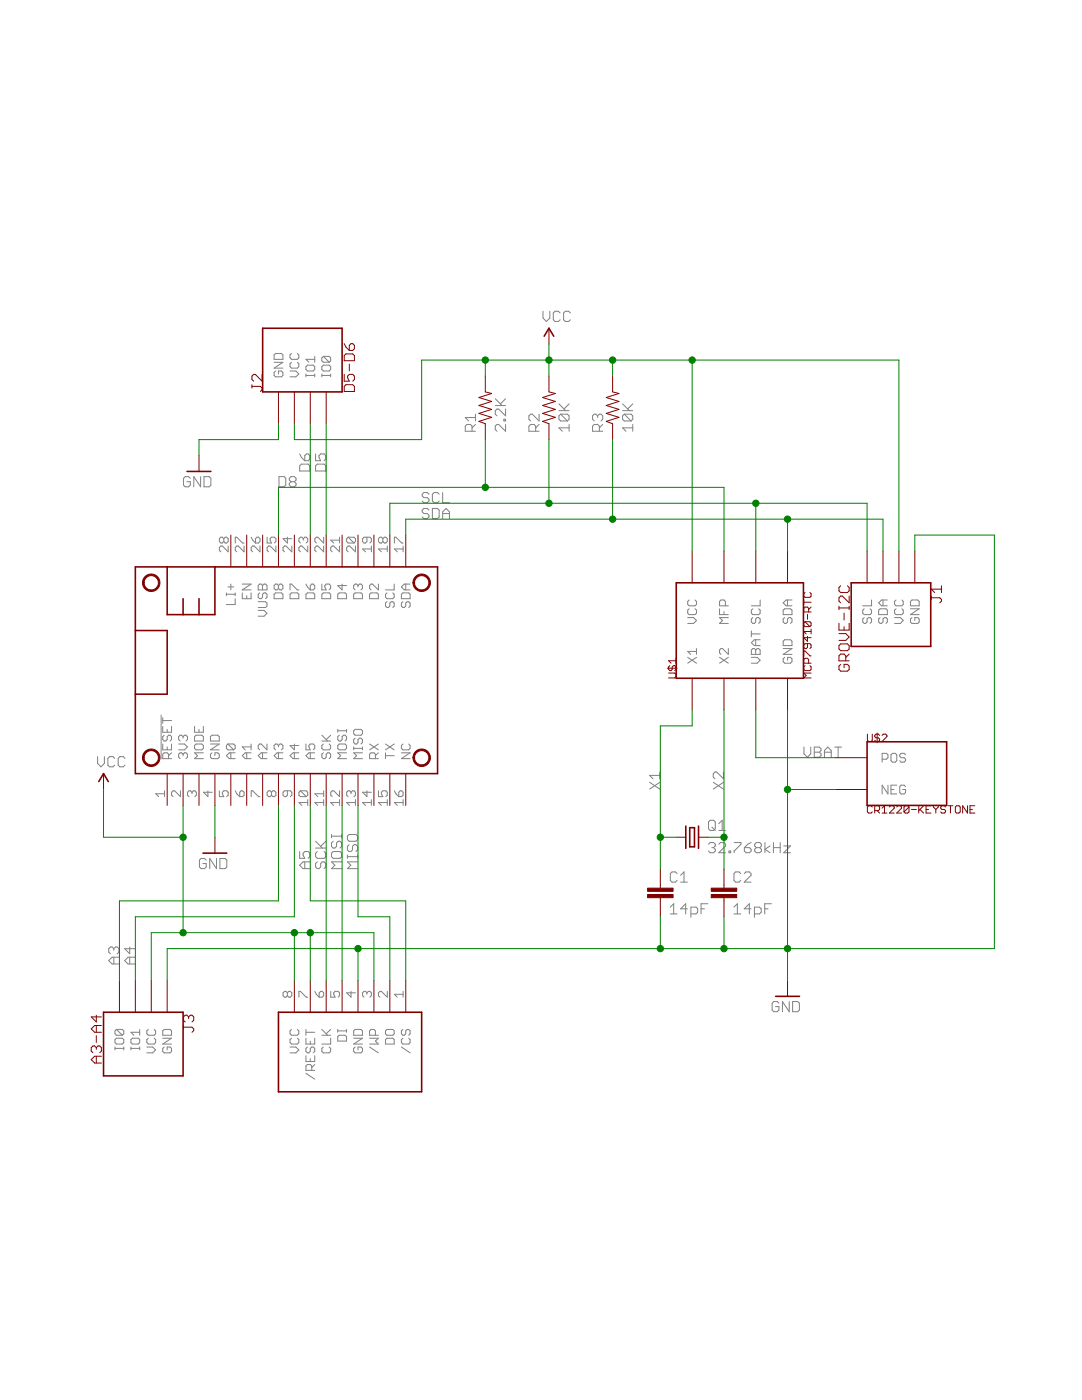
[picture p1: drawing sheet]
<?xml version="1.0" encoding="utf-8"?>
<!DOCTYPE eagle SYSTEM "eagle.dtd">
<eagle version="9.2.2">
<drawing>
<settings>
<setting alwaysvectorfont="yes"/>
<setting keepoldvectorfont="yes"/>
<setting verticaltext="up"/>
</settings>
<grid distance="0.1" unitdist="inch" unit="inch" style="lines" multiple="1" display="no" altdistance="0.01" altunitdist="inch" altunit="inch"/>
<schematic xreflabel="%F%N/%S.%C%R" xrefpart="/%S.%C%R">
<libraries>
<library name="Particle-Mesh">
<symbols>
<symbol name="MICROSHIELD">
<circle x="45.72" y="30.48" radius="1.27" width="0.254" layer="94"/>
<circle x="45.72" y="2.54" radius="1.27" width="0.254" layer="94"/>
<circle x="2.54" y="2.54" radius="1.27" width="0.254" layer="94"/>
<circle x="2.54" y="30.48" radius="1.27" width="0.254" layer="94"/>
<wire x1="0" y1="33.02" x2="0" y2="22.86" width="0.254" layer="94"/>
<wire x1="0" y1="22.86" x2="0" y2="12.7" width="0.254" layer="94"/>
<wire x1="0" y1="12.7" x2="0" y2="0" width="0.254" layer="94"/>
<wire x1="0" y1="0" x2="48.26" y2="0" width="0.254" layer="94"/>
<wire x1="48.26" y1="0" x2="48.26" y2="33.02" width="0.254" layer="94"/>
<wire x1="48.26" y1="33.02" x2="12.7" y2="33.02" width="0.254" layer="94"/>
<wire x1="12.7" y1="33.02" x2="5.08" y2="33.02" width="0.254" layer="94"/>
<wire x1="5.08" y1="33.02" x2="0" y2="33.02" width="0.254" layer="94"/>
<wire x1="5.08" y1="33.02" x2="5.08" y2="25.4" width="0.254" layer="94"/>
<wire x1="5.08" y1="25.4" x2="7.62" y2="25.4" width="0.254" layer="94"/>
<wire x1="7.62" y1="25.4" x2="10.16" y2="25.4" width="0.254" layer="94"/>
<wire x1="10.16" y1="25.4" x2="12.7" y2="25.4" width="0.254" layer="94"/>
<wire x1="12.7" y1="25.4" x2="12.7" y2="33.02" width="0.254" layer="94"/>
<wire x1="7.62" y1="27.94" x2="7.62" y2="25.4" width="0.254" layer="94"/>
<wire x1="10.16" y1="27.94" x2="10.16" y2="25.4" width="0.254" layer="94"/>
<wire x1="0" y1="22.86" x2="5.08" y2="22.86" width="0.254" layer="94"/>
<wire x1="5.08" y1="22.86" x2="5.08" y2="12.7" width="0.254" layer="94"/>
<wire x1="5.08" y1="12.7" x2="0" y2="12.7" width="0.254" layer="94"/>
<pin name="!RESET" x="5.08" y="-5.08" length="middle" direction="in" rot="R90"/>
<pin name="3V3" x="7.62" y="-5.08" length="middle" direction="sup" rot="R90"/>
<pin name="MODE" x="10.16" y="-5.08" length="middle" direction="pas" rot="R90"/>
<pin name="EN" x="17.78" y="38.1" length="middle" direction="pas" rot="R270"/>
<pin name="GND" x="12.7" y="-5.08" length="middle" direction="pwr" rot="R90"/>
<pin name="D2" x="38.1" y="38.1" length="middle" rot="R270"/>
<pin name="D3" x="35.56" y="38.1" length="middle" rot="R270"/>
<pin name="D4" x="33.02" y="38.1" length="middle" rot="R270"/>
<pin name="D5" x="30.48" y="38.1" length="middle" rot="R270"/>
<pin name="D6" x="27.94" y="38.1" length="middle" rot="R270"/>
<pin name="D7" x="25.4" y="38.1" length="middle" rot="R270"/>
<pin name="D8" x="22.86" y="38.1" length="middle" rot="R270"/>
<pin name="A0" x="15.24" y="-5.08" length="middle" rot="R90"/>
<pin name="A1" x="17.78" y="-5.08" length="middle" rot="R90"/>
<pin name="A2" x="20.32" y="-5.08" length="middle" rot="R90"/>
<pin name="A3" x="22.86" y="-5.08" length="middle" rot="R90"/>
<pin name="A4" x="25.4" y="-5.08" length="middle" rot="R90"/>
<pin name="A5" x="27.94" y="-5.08" length="middle" rot="R90"/>
<pin name="MISO" x="35.56" y="-5.08" length="middle" rot="R90"/>
<pin name="MOSI" x="33.02" y="-5.08" length="middle" rot="R90"/>
<pin name="RX" x="38.1" y="-5.08" length="middle" rot="R90"/>
<pin name="SCK" x="30.48" y="-5.08" length="middle" rot="R90"/>
<pin name="SCL" x="40.64" y="38.1" length="middle" rot="R270"/>
<pin name="SDA" x="43.18" y="38.1" length="middle" rot="R270"/>
<pin name="TX" x="40.64" y="-5.08" length="middle" rot="R90"/>
<pin name="NC" x="43.18" y="-5.08" length="middle" direction="pas" rot="R90"/>
<pin name="VUSB" x="20.32" y="38.1" length="middle" direction="sup" rot="R270"/>
<pin name="LI+" x="15.24" y="38.1" length="middle" direction="sup" rot="R270"/>
</symbol>
</symbols>
<devicesets>
<deviceset name="FEATHERWING" prefix="MS">
<gates>
<gate name="G$1" symbol="MICROSHIELD" x="-25.4" y="-15.24"/>
</gates>
<devices>
<device name="" package="FEATHERWING">
<connects>
<connect gate="G$1" pin="!RESET" pad="1"/>
<connect gate="G$1" pin="3V3" pad="2"/>
<connect gate="G$1" pin="A0" pad="5"/>
<connect gate="G$1" pin="A1" pad="6"/>
<connect gate="G$1" pin="A2" pad="7"/>
<connect gate="G$1" pin="A3" pad="8"/>
<connect gate="G$1" pin="A4" pad="9"/>
<connect gate="G$1" pin="A5" pad="10"/>
<connect gate="G$1" pin="D2" pad="19"/>
<connect gate="G$1" pin="D3" pad="20"/>
<connect gate="G$1" pin="D4" pad="21"/>
<connect gate="G$1" pin="D5" pad="22"/>
<connect gate="G$1" pin="D6" pad="23"/>
<connect gate="G$1" pin="D7" pad="24"/>
<connect gate="G$1" pin="D8" pad="25"/>
<connect gate="G$1" pin="EN" pad="27"/>
<connect gate="G$1" pin="GND" pad="4"/>
<connect gate="G$1" pin="LI+" pad="28"/>
<connect gate="G$1" pin="MISO" pad="13"/>
<connect gate="G$1" pin="MODE" pad="3"/>
<connect gate="G$1" pin="MOSI" pad="12"/>
<connect gate="G$1" pin="NC" pad="16"/>
<connect gate="G$1" pin="RX" pad="14"/>
<connect gate="G$1" pin="SCK" pad="11"/>
<connect gate="G$1" pin="SCL" pad="18"/>
<connect gate="G$1" pin="SDA" pad="17"/>
<connect gate="G$1" pin="TX" pad="15"/>
<connect gate="G$1" pin="VUSB" pad="26"/>
</connects>
<technologies>
<technology name=""/>
</technologies>
</device>
<device name="_NODIM" package="FEATHERWING_NODIM">
<connects>
<connect gate="G$1" pin="!RESET" pad="1"/>
<connect gate="G$1" pin="3V3" pad="2"/>
<connect gate="G$1" pin="A0" pad="5"/>
<connect gate="G$1" pin="A1" pad="6"/>
<connect gate="G$1" pin="A2" pad="7"/>
<connect gate="G$1" pin="A3" pad="8"/>
<connect gate="G$1" pin="A4" pad="9"/>
<connect gate="G$1" pin="A5" pad="10"/>
<connect gate="G$1" pin="D2" pad="19"/>
<connect gate="G$1" pin="D3" pad="20"/>
<connect gate="G$1" pin="D4" pad="21"/>
<connect gate="G$1" pin="D5" pad="22"/>
<connect gate="G$1" pin="D6" pad="23"/>
<connect gate="G$1" pin="D7" pad="24"/>
<connect gate="G$1" pin="D8" pad="25"/>
<connect gate="G$1" pin="EN" pad="27"/>
<connect gate="G$1" pin="GND" pad="4"/>
<connect gate="G$1" pin="LI+" pad="28"/>
<connect gate="G$1" pin="MISO" pad="13"/>
<connect gate="G$1" pin="MODE" pad="3"/>
<connect gate="G$1" pin="MOSI" pad="12"/>
<connect gate="G$1" pin="NC" pad="16"/>
<connect gate="G$1" pin="RX" pad="14"/>
<connect gate="G$1" pin="SCK" pad="11"/>
<connect gate="G$1" pin="SCL" pad="18"/>
<connect gate="G$1" pin="SDA" pad="17"/>
<connect gate="G$1" pin="TX" pad="15"/>
<connect gate="G$1" pin="VUSB" pad="26"/>
</connects>
<technologies>
<technology name=""/>
</technologies>
</device>
<device name="_NOHOLES" package="FEATHERWING_NOHOLES">
<connects>
<connect gate="G$1" pin="!RESET" pad="1"/>
<connect gate="G$1" pin="3V3" pad="2"/>
<connect gate="G$1" pin="A0" pad="5"/>
<connect gate="G$1" pin="A1" pad="6"/>
<connect gate="G$1" pin="A2" pad="7"/>
<connect gate="G$1" pin="A3" pad="8"/>
<connect gate="G$1" pin="A4" pad="9"/>
<connect gate="G$1" pin="A5" pad="10"/>
<connect gate="G$1" pin="D2" pad="19"/>
<connect gate="G$1" pin="D3" pad="20"/>
<connect gate="G$1" pin="D4" pad="21"/>
<connect gate="G$1" pin="D5" pad="22"/>
<connect gate="G$1" pin="D6" pad="23"/>
<connect gate="G$1" pin="D7" pad="24"/>
<connect gate="G$1" pin="D8" pad="25"/>
<connect gate="G$1" pin="EN" pad="27"/>
<connect gate="G$1" pin="GND" pad="4"/>
<connect gate="G$1" pin="LI+" pad="28"/>
<connect gate="G$1" pin="MISO" pad="13"/>
<connect gate="G$1" pin="MODE" pad="3"/>
<connect gate="G$1" pin="MOSI" pad="12"/>
<connect gate="G$1" pin="NC" pad="16"/>
<connect gate="G$1" pin="RX" pad="14"/>
<connect gate="G$1" pin="SCK" pad="11"/>
<connect gate="G$1" pin="SCL" pad="18"/>
<connect gate="G$1" pin="SDA" pad="17"/>
<connect gate="G$1" pin="TX" pad="15"/>
<connect gate="G$1" pin="VUSB" pad="26"/>
</connects>
<technologies>
<technology name=""/>
</technologies>
</device>
<device name="_SMTDUAL" package="FEATHERWING_SMT2">
<connects>
<connect gate="G$1" pin="!RESET" pad="1 1'"/>
<connect gate="G$1" pin="3V3" pad="2 2'"/>
<connect gate="G$1" pin="A0" pad="5 5'"/>
<connect gate="G$1" pin="A1" pad="6 6'"/>
<connect gate="G$1" pin="A2" pad="7 7'"/>
<connect gate="G$1" pin="A3" pad="8 8'"/>
<connect gate="G$1" pin="A4" pad="9 9'"/>
<connect gate="G$1" pin="A5" pad="10 10'"/>
<connect gate="G$1" pin="D2" pad="19 19'"/>
<connect gate="G$1" pin="D3" pad="20 20'"/>
<connect gate="G$1" pin="D4" pad="21 21'"/>
<connect gate="G$1" pin="D5" pad="22 22'"/>
<connect gate="G$1" pin="D6" pad="23 23'"/>
<connect gate="G$1" pin="D7" pad="24 24'"/>
<connect gate="G$1" pin="D8" pad="25 25'"/>
<connect gate="G$1" pin="EN" pad="27 27'"/>
<connect gate="G$1" pin="GND" pad="4 4'"/>
<connect gate="G$1" pin="LI+" pad="28 28'"/>
<connect gate="G$1" pin="MISO" pad="13 13'"/>
<connect gate="G$1" pin="MODE" pad="3 3'"/>
<connect gate="G$1" pin="MOSI" pad="12 12'"/>
<connect gate="G$1" pin="NC" pad="16 16'"/>
<connect gate="G$1" pin="RX" pad="14 14'"/>
<connect gate="G$1" pin="SCK" pad="11 11'"/>
<connect gate="G$1" pin="SCL" pad="18 18'"/>
<connect gate="G$1" pin="SDA" pad="17 17'"/>
<connect gate="G$1" pin="TX" pad="15 15'"/>
<connect gate="G$1" pin="VUSB" pad="26 26'"/>
</connects>
<technologies>
<technology name=""/>
</technologies>
</device>
</devices>
</deviceset>
</devicesets>
</library>
<library name="rickk2">
<symbols>
<symbol name="RESISTOR">
<wire x1="-2.54" y1="0" x2="-2.159" y2="1.016" width="0.1524" layer="94"/>
<wire x1="-2.159" y1="1.016" x2="-1.524" y2="-1.016" width="0.1524" layer="94"/>
<wire x1="-1.524" y1="-1.016" x2="-0.889" y2="1.016" width="0.1524" layer="94"/>
<wire x1="-0.889" y1="1.016" x2="-0.254" y2="-1.016" width="0.1524" layer="94"/>
<wire x1="-0.254" y1="-1.016" x2="0.381" y2="1.016" width="0.1524" layer="94"/>
<wire x1="0.381" y1="1.016" x2="1.016" y2="-1.016" width="0.1524" layer="94"/>
<wire x1="1.016" y1="-1.016" x2="1.651" y2="1.016" width="0.1524" layer="94"/>
<wire x1="1.651" y1="1.016" x2="2.286" y2="-1.016" width="0.1524" layer="94"/>
<wire x1="2.286" y1="-1.016" x2="2.54" y2="0" width="0.1524" layer="94"/>
<text x="-3.81" y="1.4986" size="1.778" layer="95">&gt;NAME</text>
<text x="-3.81" y="-3.302" size="1.778" layer="96">&gt;VALUE</text>
<pin name="2" x="5.08" y="0" visible="off" length="short" direction="pas" swaplevel="1" rot="R180"/>
<pin name="1" x="-5.08" y="0" visible="off" length="short" direction="pas" swaplevel="1"/>
</symbol>
<symbol name="MCP79410">
<pin name="X1" x="-7.62" y="-12.7" visible="pin" length="middle" direction="pas" rot="R90"/>
<pin name="X2" x="-2.54" y="-12.7" visible="pin" length="middle" direction="pas" rot="R90"/>
<pin name="VBAT" x="2.54" y="-12.7" visible="pin" length="middle" direction="pwr" rot="R90"/>
<pin name="GND" x="7.62" y="-12.7" visible="pin" length="middle" direction="pas" rot="R90"/>
<pin name="SDA" x="7.62" y="12.7" visible="pin" length="middle" rot="R270"/>
<pin name="SCL" x="2.54" y="12.7" visible="pin" length="middle" rot="R270"/>
<pin name="MFP" x="-2.54" y="12.7" visible="pin" length="middle" direction="out" rot="R270"/>
<pin name="VCC" x="-7.62" y="12.7" visible="pin" length="middle" direction="pwr" rot="R270"/>
<wire x1="-10.16" y1="-7.62" x2="-10.16" y2="7.62" width="0.254" layer="94"/>
<wire x1="-10.16" y1="7.62" x2="10.16" y2="7.62" width="0.254" layer="94"/>
<wire x1="10.16" y1="7.62" x2="10.16" y2="-7.62" width="0.254" layer="94"/>
<wire x1="10.16" y1="-7.62" x2="-10.16" y2="-7.62" width="0.254" layer="94"/>
<text x="-10.16" y="-7.62" size="1.27" layer="94" rot="R90">&gt;NAME</text>
<text x="11.43" y="-7.62" size="1.27" layer="94" rot="R90">&gt;VALUE</text>
</symbol>
<symbol name="CAP">
<wire x1="0" y1="2.54" x2="0" y2="2.032" width="0.1524" layer="94"/>
<wire x1="0" y1="0" x2="0" y2="0.508" width="0.1524" layer="94"/>
<text x="1.524" y="2.921" size="1.778" layer="95">&gt;NAME</text>
<text x="1.524" y="-2.159" size="1.778" layer="96">&gt;VALUE</text>
<rectangle x1="-2.032" y1="0.508" x2="2.032" y2="1.016" layer="94"/>
<rectangle x1="-2.032" y1="1.524" x2="2.032" y2="2.032" layer="94"/>
<pin name="1" x="0" y="5.08" visible="off" length="short" direction="pas" swaplevel="1" rot="R270"/>
<pin name="2" x="0" y="-2.54" visible="off" length="short" direction="pas" swaplevel="1" rot="R90"/>
</symbol>
<symbol name="CR1220-BATTERY">
<pin name="POS" x="-7.62" y="2.54" visible="pin" length="middle" direction="pas"/>
<pin name="NEG" x="-7.62" y="-2.54" visible="pin" length="middle" direction="pas"/>
<wire x1="-2.54" y1="-5.08" x2="-2.54" y2="5.08" width="0.254" layer="94"/>
<wire x1="-2.54" y1="5.08" x2="10.16" y2="5.08" width="0.254" layer="94"/>
<wire x1="10.16" y1="5.08" x2="10.16" y2="-5.08" width="0.254" layer="94"/>
<wire x1="10.16" y1="-5.08" x2="-2.54" y2="-5.08" width="0.254" layer="94"/>
<text x="-2.54" y="5.08" size="1.27" layer="94">&gt;NAME</text>
<text x="-2.54" y="-6.35" size="1.27" layer="94">&gt;VALUE</text>
</symbol>
<symbol name="W25Q-FLASH">
<pin name="/CS" x="-7.62" y="10.16" length="middle" direction="in"/>
<pin name="DO" x="-7.62" y="7.62" length="middle" direction="out"/>
<pin name="/WP" x="-7.62" y="5.08" length="middle" direction="in"/>
<pin name="GND" x="-7.62" y="2.54" length="middle" direction="pwr"/>
<pin name="DI" x="-7.62" y="0" length="middle" direction="in"/>
<pin name="CLK" x="-7.62" y="-2.54" length="middle" direction="in"/>
<pin name="/RESET" x="-7.62" y="-5.08" length="middle" direction="in"/>
<pin name="VCC" x="-7.62" y="-7.62" length="middle" direction="pwr"/>
<wire x1="-2.54" y1="-10.16" x2="-2.54" y2="12.7" width="0.254" layer="94"/>
<wire x1="-2.54" y1="12.7" x2="10.16" y2="12.7" width="0.254" layer="94"/>
<wire x1="10.16" y1="12.7" x2="10.16" y2="-10.16" width="0.254" layer="94"/>
<wire x1="10.16" y1="-10.16" x2="-2.54" y2="-10.16" width="0.254" layer="94"/>
</symbol>
<symbol name="DGND">
<wire x1="-1.905" y1="0" x2="1.905" y2="0" width="0.254" layer="94"/>
<text x="-2.54" y="-2.54" size="1.778" layer="96">&gt;VALUE</text>
<pin name="GND" x="0" y="2.54" visible="off" length="short" direction="sup" rot="R270"/>
</symbol>
<symbol name="VCC">
<wire x1="0.762" y1="1.27" x2="0" y2="2.54" width="0.254" layer="94"/>
<wire x1="0" y1="2.54" x2="-0.762" y2="1.27" width="0.254" layer="94"/>
<text x="-1.016" y="3.556" size="1.778" layer="96">&gt;VALUE</text>
<pin name="VCC" x="0" y="0" visible="off" length="short" direction="sup" rot="R90"/>
</symbol>
<symbol name="GROVE-I2C">
<pin name="SCL" x="-7.62" y="-5.08" visible="pin" length="middle" direction="pas"/>
<pin name="SDA" x="-7.62" y="-2.54" visible="pin" length="middle" direction="pas"/>
<pin name="VCC" x="-7.62" y="0" visible="pin" length="middle" direction="pas"/>
<pin name="GND" x="-7.62" y="2.54" visible="pin" length="middle" direction="pas"/>
<wire x1="-2.54" y1="-7.62" x2="-2.54" y2="5.08" width="0.254" layer="94"/>
<wire x1="-2.54" y1="5.08" x2="7.62" y2="5.08" width="0.254" layer="94"/>
<wire x1="7.62" y1="5.08" x2="7.62" y2="-7.62" width="0.254" layer="94"/>
<wire x1="7.62" y1="-7.62" x2="-2.54" y2="-7.62" width="0.254" layer="94"/>
<text x="-2.54" y="5.08" size="1.778" layer="94">&gt;NAME</text>
<text x="-2.54" y="-9.652" size="1.778" layer="94">&gt;VALUE</text>
</symbol>
<symbol name="GROVE-IO">
<pin name="IO0" x="-7.62" y="-5.08" visible="pin" length="middle" direction="pas"/>
<pin name="IO1" x="-7.62" y="-2.54" visible="pin" length="middle" direction="pas"/>
<pin name="VCC" x="-7.62" y="0" visible="pin" length="middle" direction="pas"/>
<pin name="GND" x="-7.62" y="2.54" visible="pin" length="middle" direction="pas"/>
<wire x1="-2.54" y1="-7.62" x2="-2.54" y2="5.08" width="0.254" layer="94"/>
<wire x1="-2.54" y1="5.08" x2="7.62" y2="5.08" width="0.254" layer="94"/>
<wire x1="7.62" y1="5.08" x2="7.62" y2="-7.62" width="0.254" layer="94"/>
<wire x1="7.62" y1="-7.62" x2="-2.54" y2="-7.62" width="0.254" layer="94"/>
<text x="-2.54" y="5.08" size="1.778" layer="94">&gt;NAME</text>
<text x="-2.54" y="-9.652" size="1.778" layer="94">&gt;VALUE</text>
</symbol>
<symbol name="Q">
<wire x1="1.016" y1="0" x2="2.54" y2="0" width="0.1524" layer="94"/>
<wire x1="-2.54" y1="0" x2="-1.016" y2="0" width="0.1524" layer="94"/>
<wire x1="-0.381" y1="1.524" x2="-0.381" y2="-1.524" width="0.254" layer="94"/>
<wire x1="-0.381" y1="-1.524" x2="0.381" y2="-1.524" width="0.254" layer="94"/>
<wire x1="0.381" y1="-1.524" x2="0.381" y2="1.524" width="0.254" layer="94"/>
<wire x1="0.381" y1="1.524" x2="-0.381" y2="1.524" width="0.254" layer="94"/>
<wire x1="1.016" y1="1.778" x2="1.016" y2="-1.778" width="0.254" layer="94"/>
<wire x1="-1.016" y1="1.778" x2="-1.016" y2="-1.778" width="0.254" layer="94"/>
<text x="2.54" y="1.016" size="1.778" layer="95">&gt;NAME</text>
<text x="2.54" y="-2.54" size="1.778" layer="96">&gt;VALUE</text>
<text x="-2.159" y="-1.143" size="0.8636" layer="93">1</text>
<text x="1.524" y="-1.143" size="0.8636" layer="93">2</text>
<pin name="2" x="2.54" y="0" visible="off" length="point" direction="pas" swaplevel="1" rot="R180"/>
<pin name="1" x="-2.54" y="0" visible="off" length="point" direction="pas" swaplevel="1"/>
</symbol>
</symbols>
<devicesets>
<deviceset name="RES-2K2-0805" prefix="R" uservalue="yes">
<gates>
<gate name="G$1" symbol="RESISTOR" x="0" y="0"/>
</gates>
<devices>
<device name="" package="0805">
<connects>
<connect gate="G$1" pin="1" pad="1"/>
<connect gate="G$1" pin="2" pad="2"/>
</connects>
<technologies>
<technology name="">
<attribute name="VALUE" value="2.2K" constant="no"/>
</technology>
</technologies>
</device>
</devices>
</deviceset>
<deviceset name="RES-10K-0603" prefix="R" uservalue="yes">
<gates>
<gate name="G$1" symbol="RESISTOR" x="0" y="0"/>
</gates>
<devices>
<device name="0603" package="0603-RES">
<connects>
<connect gate="G$1" pin="1" pad="1"/>
<connect gate="G$1" pin="2" pad="2"/>
</connects>
<technologies>
<technology name="">
<attribute name="PROD_ID" value=""/>
<attribute name="VALUE" value="10K" constant="no"/>
</technology>
</technologies>
</device>
</devices>
</deviceset>
<deviceset name="MCP79410-RTC">
<gates>
<gate name="G$1" symbol="MCP79410" x="0" y="0"/>
</gates>
<devices>
<device name="" package="8-SOIC-MICROCHIP-3.9">
<connects>
<connect gate="G$1" pin="GND" pad="4"/>
<connect gate="G$1" pin="MFP" pad="7"/>
<connect gate="G$1" pin="SCL" pad="6"/>
<connect gate="G$1" pin="SDA" pad="5"/>
<connect gate="G$1" pin="VBAT" pad="3"/>
<connect gate="G$1" pin="VCC" pad="8"/>
<connect gate="G$1" pin="X1" pad="1"/>
<connect gate="G$1" pin="X2" pad="2"/>
</connects>
<technologies>
<technology name=""/>
</technologies>
</device>
</devices>
</deviceset>
<deviceset name="CAP-14PF-0603" prefix="C" uservalue="yes">
<gates>
<gate name="G$1" symbol="CAP" x="0" y="0"/>
</gates>
<devices>
<device name="" package="0603-CAP">
<connects>
<connect gate="G$1" pin="1" pad="1"/>
<connect gate="G$1" pin="2" pad="2"/>
</connects>
<technologies>
<technology name="">
<attribute name="VALUE" value="14pF" constant="no"/>
</technology>
</technologies>
</device>
</devices>
</deviceset>
<deviceset name="CR1220-KEYSTONE">
<gates>
<gate name="G$1" symbol="CR1220-BATTERY" x="0" y="0"/>
</gates>
<devices>
<device name="" package="CR1220-KEYSTONE">
<connects>
<connect gate="G$1" pin="NEG" pad="NEG"/>
<connect gate="G$1" pin="POS" pad="POS"/>
</connects>
<technologies>
<technology name=""/>
</technologies>
</device>
</devices>
</deviceset>
<deviceset name="W25Q-FLASH">
<gates>
<gate name="G$1" symbol="W25Q-FLASH" x="0" y="-5.08"/>
</gates>
<devices>
<device name="" package="8-SOIC-WINBOND-208">
<connects>
<connect gate="G$1" pin="/CS" pad="1"/>
<connect gate="G$1" pin="/RESET" pad="7"/>
<connect gate="G$1" pin="/WP" pad="3"/>
<connect gate="G$1" pin="CLK" pad="6"/>
<connect gate="G$1" pin="DI" pad="5"/>
<connect gate="G$1" pin="DO" pad="2"/>
<connect gate="G$1" pin="GND" pad="4"/>
<connect gate="G$1" pin="VCC" pad="8"/>
</connects>
<technologies>
<technology name=""/>
</technologies>
</device>
</devices>
</deviceset>
<deviceset name="GND" prefix="GND">
<gates>
<gate name="1" symbol="DGND" x="0" y="0"/>
</gates>
<devices>
<device name="">
<technologies>
<technology name=""/>
</technologies>
</device>
</devices>
</deviceset>
<deviceset name="VCC" prefix="SUPPLY">
<gates>
<gate name="G$1" symbol="VCC" x="0" y="0"/>
</gates>
<devices>
<device name="">
<technologies>
<technology name=""/>
</technologies>
</device>
</devices>
</deviceset>
<deviceset name="GROVE-I2C" prefix="J">
<gates>
<gate name="G$1" symbol="GROVE-I2C" x="0" y="2.54"/>
</gates>
<devices>
<device name="" package="GROVE-VERT-PTH">
<connects>
<connect gate="G$1" pin="GND" pad="4"/>
<connect gate="G$1" pin="SCL" pad="1"/>
<connect gate="G$1" pin="SDA" pad="2"/>
<connect gate="G$1" pin="VCC" pad="3"/>
</connects>
<technologies>
<technology name=""/>
</technologies>
</device>
</devices>
</deviceset>
<deviceset name="GROVE-IO" prefix="J">
<gates>
<gate name="G$1" symbol="GROVE-IO" x="0" y="2.54"/>
</gates>
<devices>
<device name="" package="GROVE-VERT-PTH">
<connects>
<connect gate="G$1" pin="GND" pad="4"/>
<connect gate="G$1" pin="IO0" pad="1"/>
<connect gate="G$1" pin="IO1" pad="2"/>
<connect gate="G$1" pin="VCC" pad="3"/>
</connects>
<technologies>
<technology name=""/>
</technologies>
</device>
</devices>
</deviceset>
<deviceset name="FC-135-CRYSTAL" prefix="Q" uservalue="yes">
<gates>
<gate name="G$1" symbol="Q" x="0" y="0"/>
</gates>
<devices>
<device name="" package="FC-135">
<connects>
<connect gate="G$1" pin="1" pad="1"/>
<connect gate="G$1" pin="2" pad="2"/>
</connects>
<package3dinstances>
<package3dinstance package3d_urn="urn:adsk.eagle:package:12123/1"/>
</package3dinstances>
<technologies>
<technology name="">
<attribute name="VALUE" value="32.768kHz" constant="no"/>
</technology>
</technologies>
</device>
</devices>
</deviceset>
</devicesets>
</library>
</libraries>
<attributes>
</attributes>
<variantdefs>
</variantdefs>
<classes>
<class number="0" name="default" width="0" drill="0">
</class>
</classes>
<parts>
<part name="MS1" library="Particle-Mesh" deviceset="FEATHERWING" device="_NODIM" value="FEATHERWING_NODIM"/>
<part name="R1" library="rickk2" deviceset="RES-2K2-0805" device="" value="2.2K"/>
<part name="R2" library="rickk2" deviceset="RES-10K-0603" device="0603" value="10K"/>
<part name="R3" library="rickk2" deviceset="RES-10K-0603" device="0603" value="10K"/>
<part name="U$1" library="rickk2" deviceset="MCP79410-RTC" device=""/>
<part name="C1" library="rickk2" deviceset="CAP-14PF-0603" device="" value="14pF"/>
<part name="C2" library="rickk2" deviceset="CAP-14PF-0603" device="" value="14pF"/>
<part name="U$2" library="rickk2" deviceset="CR1220-KEYSTONE" device=""/>
<part name="U$3" library="rickk2" deviceset="W25Q-FLASH" device=""/>
<part name="GND1" library="rickk2" deviceset="GND" device=""/>
<part name="GND2" library="rickk2" deviceset="GND" device=""/>
<part name="SUPPLY1" library="rickk2" deviceset="VCC" device=""/>
<part name="SUPPLY2" library="rickk2" deviceset="VCC" device=""/>
<part name="J1" library="rickk2" deviceset="GROVE-I2C" device=""/>
<part name="J2" library="rickk2" deviceset="GROVE-IO" device="" value="D5-D6"/>
<part name="J3" library="rickk2" deviceset="GROVE-IO" device="" value="A3-A4"/>
<part name="GND3" library="rickk2" deviceset="GND" device=""/>
<part name="Q1" library="rickk2" deviceset="FC-135-CRYSTAL" device="" package3d_urn="urn:adsk.eagle:package:12123/1" value="32.768kHz"/>
</parts>
<sheets>
<sheet>
<plain>
</plain>
<instances>
<instance part="MS1" gate="G$1" x="96.52" y="96.52" smashed="yes"/>
<instance part="R1" gate="G$1" x="152.4" y="154.94" smashed="yes" rot="R90">
<attribute name="NAME" x="150.9014" y="151.13" size="1.778" layer="95" rot="R90"/>
<attribute name="VALUE" x="155.702" y="151.13" size="1.778" layer="96" rot="R90"/>
</instance>
<instance part="R2" gate="G$1" x="162.56" y="154.94" smashed="yes" rot="R90">
<attribute name="NAME" x="161.0614" y="151.13" size="1.778" layer="95" rot="R90"/>
<attribute name="VALUE" x="165.862" y="151.13" size="1.778" layer="96" rot="R90"/>
</instance>
<instance part="R3" gate="G$1" x="172.72" y="154.94" smashed="yes" rot="R90">
<attribute name="NAME" x="171.2214" y="151.13" size="1.778" layer="95" rot="R90"/>
<attribute name="VALUE" x="176.022" y="151.13" size="1.778" layer="96" rot="R90"/>
</instance>
<instance part="U$1" gate="G$1" x="193.04" y="119.38" smashed="yes">
<attribute name="NAME" x="182.88" y="111.76" size="1.27" layer="94" rot="R90"/>
<attribute name="VALUE" x="204.47" y="111.76" size="1.27" layer="94" rot="R90"/>
</instance>
<instance part="C1" gate="G$1" x="180.34" y="76.2" smashed="yes">
<attribute name="NAME" x="181.864" y="79.121" size="1.778" layer="95"/>
<attribute name="VALUE" x="181.864" y="74.041" size="1.778" layer="96"/>
</instance>
<instance part="C2" gate="G$1" x="190.5" y="76.2" smashed="yes">
<attribute name="NAME" x="192.024" y="79.121" size="1.778" layer="95"/>
<attribute name="VALUE" x="192.024" y="74.041" size="1.778" layer="96"/>
</instance>
<instance part="U$2" gate="G$1" x="215.9" y="96.52" smashed="yes">
<attribute name="NAME" x="213.36" y="101.6" size="1.27" layer="94"/>
<attribute name="VALUE" x="213.36" y="90.17" size="1.27" layer="94"/>
</instance>
<instance part="U$3" gate="G$1" x="129.54" y="55.88" smashed="yes" rot="R270"/>
<instance part="GND1" gate="1" x="109.22" y="83.82" smashed="yes">
<attribute name="VALUE" x="106.68" y="81.28" size="1.778" layer="96"/>
</instance>
<instance part="GND2" gate="1" x="200.66" y="60.96" smashed="yes">
<attribute name="VALUE" x="198.12" y="58.42" size="1.778" layer="96"/>
</instance>
<instance part="SUPPLY1" gate="G$1" x="162.56" y="165.1" smashed="yes">
<attribute name="VALUE" x="161.544" y="168.656" size="1.778" layer="96"/>
</instance>
<instance part="SUPPLY2" gate="G$1" x="91.44" y="93.98" smashed="yes">
<attribute name="VALUE" x="90.424" y="97.536" size="1.778" layer="96"/>
</instance>
<instance part="J1" gate="G$1" x="218.44" y="124.46" smashed="yes" rot="R270">
<attribute name="NAME" x="223.52" y="127" size="1.778" layer="94" rot="R270"/>
<attribute name="VALUE" x="208.788" y="127" size="1.778" layer="94" rot="R270"/>
</instance>
<instance part="J2" gate="G$1" x="121.92" y="160.02" smashed="yes" rot="R90">
<attribute name="NAME" x="116.84" y="157.48" size="1.778" layer="94" rot="R90"/>
<attribute name="VALUE" x="131.572" y="157.48" size="1.778" layer="94" rot="R90"/>
</instance>
<instance part="J3" gate="G$1" x="99.06" y="55.88" smashed="yes" rot="R270">
<attribute name="NAME" x="104.14" y="58.42" size="1.778" layer="94" rot="R270"/>
<attribute name="VALUE" x="89.408" y="58.42" size="1.778" layer="94" rot="R270"/>
</instance>
<instance part="GND3" gate="1" x="106.68" y="144.78" smashed="yes">
<attribute name="VALUE" x="104.14" y="142.24" size="1.778" layer="96"/>
</instance>
<instance part="Q1" gate="G$1" x="185.42" y="86.36" smashed="yes">
<attribute name="NAME" x="187.96" y="87.376" size="1.778" layer="95"/>
<attribute name="VALUE" x="187.96" y="83.82" size="1.778" layer="96"/>
</instance>
</instances>
<busses>
</busses>
<nets>
<net name="VBAT" class="0">
<segment>
<pinref part="U$2" gate="G$1" pin="POS"/>
<pinref part="U$1" gate="G$1" pin="VBAT"/>
<wire x1="208.28" y1="99.06" x2="195.58" y2="99.06" width="0.1524" layer="91"/>
<wire x1="195.58" y1="99.06" x2="195.58" y2="106.68" width="0.1524" layer="91"/>
<label x="203.2" y="99.06" size="1.778" layer="95"/>
</segment>
</net>
<net name="X2" class="0">
<segment>
<pinref part="U$1" gate="G$1" pin="X2"/>
<pinref part="C2" gate="G$1" pin="1"/>
<wire x1="190.5" y1="106.68" x2="190.5" y2="86.36" width="0.1524" layer="91"/>
<wire x1="190.5" y1="86.36" x2="190.5" y2="81.28" width="0.1524" layer="91"/>
<wire x1="187.96" y1="86.36" x2="190.5" y2="86.36" width="0.1524" layer="91"/>
<junction x="190.5" y="86.36"/>
<label x="190.5" y="93.98" size="1.778" layer="95" rot="R90"/>
<pinref part="Q1" gate="G$1" pin="2"/>
</segment>
</net>
<net name="X1" class="0">
<segment>
<pinref part="C1" gate="G$1" pin="1"/>
<wire x1="180.34" y1="81.28" x2="180.34" y2="86.36" width="0.1524" layer="91"/>
<wire x1="180.34" y1="86.36" x2="182.88" y2="86.36" width="0.1524" layer="91"/>
<wire x1="180.34" y1="86.36" x2="180.34" y2="104.14" width="0.1524" layer="91"/>
<junction x="180.34" y="86.36"/>
<wire x1="180.34" y1="104.14" x2="185.42" y2="104.14" width="0.1524" layer="91"/>
<pinref part="U$1" gate="G$1" pin="X1"/>
<wire x1="185.42" y1="104.14" x2="185.42" y2="106.68" width="0.1524" layer="91"/>
<label x="180.34" y="93.98" size="1.778" layer="95" rot="R90"/>
<pinref part="Q1" gate="G$1" pin="1"/>
</segment>
</net>
<net name="GND" class="0">
<segment>
<pinref part="MS1" gate="G$1" pin="GND"/>
<wire x1="109.22" y1="91.44" x2="109.22" y2="86.36" width="0.1524" layer="91"/>
<pinref part="GND1" gate="1" pin="GND"/>
</segment>
<segment>
<pinref part="C1" gate="G$1" pin="2"/>
<wire x1="180.34" y1="73.66" x2="180.34" y2="68.58" width="0.1524" layer="91"/>
<wire x1="180.34" y1="68.58" x2="190.5" y2="68.58" width="0.1524" layer="91"/>
<pinref part="C2" gate="G$1" pin="2"/>
<wire x1="190.5" y1="68.58" x2="190.5" y2="73.66" width="0.1524" layer="91"/>
<pinref part="U$1" gate="G$1" pin="GND"/>
<wire x1="200.66" y1="106.68" x2="200.66" y2="93.98" width="0.1524" layer="91"/>
<wire x1="200.66" y1="93.98" x2="200.66" y2="68.58" width="0.1524" layer="91"/>
<wire x1="200.66" y1="68.58" x2="190.5" y2="68.58" width="0.1524" layer="91"/>
<junction x="190.5" y="68.58"/>
<wire x1="200.66" y1="68.58" x2="200.66" y2="63.5" width="0.1524" layer="91"/>
<junction x="200.66" y="68.58"/>
<pinref part="U$2" gate="G$1" pin="NEG"/>
<wire x1="208.28" y1="93.98" x2="200.66" y2="93.98" width="0.1524" layer="91"/>
<junction x="200.66" y="93.98"/>
<pinref part="GND2" gate="1" pin="GND"/>
<pinref part="U$3" gate="G$1" pin="GND"/>
<wire x1="132.08" y1="63.5" x2="132.08" y2="68.58" width="0.1524" layer="91"/>
<wire x1="132.08" y1="68.58" x2="180.34" y2="68.58" width="0.1524" layer="91"/>
<junction x="180.34" y="68.58"/>
<pinref part="J1" gate="G$1" pin="GND"/>
<wire x1="220.98" y1="132.08" x2="220.98" y2="134.62" width="0.1524" layer="91"/>
<wire x1="220.98" y1="134.62" x2="233.68" y2="134.62" width="0.1524" layer="91"/>
<wire x1="233.68" y1="134.62" x2="233.68" y2="68.58" width="0.1524" layer="91"/>
<wire x1="233.68" y1="68.58" x2="200.66" y2="68.58" width="0.1524" layer="91"/>
<pinref part="J3" gate="G$1" pin="GND"/>
<wire x1="101.6" y1="63.5" x2="101.6" y2="68.58" width="0.1524" layer="91"/>
<wire x1="101.6" y1="68.58" x2="132.08" y2="68.58" width="0.1524" layer="91"/>
<junction x="132.08" y="68.58"/>
</segment>
<segment>
<pinref part="J2" gate="G$1" pin="GND"/>
<wire x1="119.38" y1="152.4" x2="119.38" y2="149.86" width="0.1524" layer="91"/>
<wire x1="119.38" y1="149.86" x2="106.68" y2="149.86" width="0.1524" layer="91"/>
<wire x1="106.68" y1="149.86" x2="106.68" y2="147.32" width="0.1524" layer="91"/>
<pinref part="GND3" gate="1" pin="GND"/>
</segment>
</net>
<net name="SDA" class="0">
<segment>
<pinref part="MS1" gate="G$1" pin="SDA"/>
<wire x1="139.7" y1="134.62" x2="139.7" y2="137.16" width="0.1524" layer="91"/>
<pinref part="U$1" gate="G$1" pin="SDA"/>
<wire x1="139.7" y1="137.16" x2="172.72" y2="137.16" width="0.1524" layer="91"/>
<wire x1="172.72" y1="137.16" x2="200.66" y2="137.16" width="0.1524" layer="91"/>
<wire x1="200.66" y1="137.16" x2="200.66" y2="132.08" width="0.1524" layer="91"/>
<pinref part="R3" gate="G$1" pin="1"/>
<wire x1="172.72" y1="149.86" x2="172.72" y2="137.16" width="0.1524" layer="91"/>
<junction x="172.72" y="137.16"/>
<label x="142.24" y="137.16" size="1.778" layer="95"/>
<pinref part="J1" gate="G$1" pin="SDA"/>
<wire x1="200.66" y1="137.16" x2="215.9" y2="137.16" width="0.1524" layer="91"/>
<wire x1="215.9" y1="137.16" x2="215.9" y2="132.08" width="0.1524" layer="91"/>
<junction x="200.66" y="137.16"/>
</segment>
</net>
<net name="SCL" class="0">
<segment>
<pinref part="MS1" gate="G$1" pin="SCL"/>
<wire x1="137.16" y1="134.62" x2="137.16" y2="139.7" width="0.1524" layer="91"/>
<pinref part="U$1" gate="G$1" pin="SCL"/>
<wire x1="137.16" y1="139.7" x2="162.56" y2="139.7" width="0.1524" layer="91"/>
<wire x1="162.56" y1="139.7" x2="195.58" y2="139.7" width="0.1524" layer="91"/>
<wire x1="195.58" y1="139.7" x2="195.58" y2="132.08" width="0.1524" layer="91"/>
<pinref part="R2" gate="G$1" pin="1"/>
<wire x1="162.56" y1="149.86" x2="162.56" y2="139.7" width="0.1524" layer="91"/>
<junction x="162.56" y="139.7"/>
<label x="142.24" y="139.7" size="1.778" layer="95"/>
<wire x1="195.58" y1="139.7" x2="213.36" y2="139.7" width="0.1524" layer="91"/>
<junction x="195.58" y="139.7"/>
<pinref part="J1" gate="G$1" pin="SCL"/>
<wire x1="213.36" y1="139.7" x2="213.36" y2="132.08" width="0.1524" layer="91"/>
</segment>
</net>
<net name="D8" class="0">
<segment>
<pinref part="MS1" gate="G$1" pin="D8"/>
<wire x1="119.38" y1="134.62" x2="119.38" y2="142.24" width="0.1524" layer="91"/>
<pinref part="U$1" gate="G$1" pin="MFP"/>
<wire x1="119.38" y1="142.24" x2="152.4" y2="142.24" width="0.1524" layer="91"/>
<wire x1="152.4" y1="142.24" x2="190.5" y2="142.24" width="0.1524" layer="91"/>
<wire x1="190.5" y1="142.24" x2="190.5" y2="132.08" width="0.1524" layer="91"/>
<pinref part="R1" gate="G$1" pin="1"/>
<wire x1="152.4" y1="149.86" x2="152.4" y2="142.24" width="0.1524" layer="91"/>
<junction x="152.4" y="142.24"/>
<label x="119.38" y="142.24" size="1.778" layer="95"/>
</segment>
</net>
<net name="VCC" class="0">
<segment>
<pinref part="R1" gate="G$1" pin="2"/>
<wire x1="152.4" y1="160.02" x2="152.4" y2="162.56" width="0.1524" layer="91"/>
<wire x1="152.4" y1="162.56" x2="162.56" y2="162.56" width="0.1524" layer="91"/>
<pinref part="R2" gate="G$1" pin="2"/>
<wire x1="162.56" y1="162.56" x2="162.56" y2="160.02" width="0.1524" layer="91"/>
<junction x="162.56" y="162.56"/>
<wire x1="162.56" y1="165.1" x2="162.56" y2="162.56" width="0.1524" layer="91"/>
<pinref part="R3" gate="G$1" pin="2"/>
<wire x1="172.72" y1="160.02" x2="172.72" y2="162.56" width="0.1524" layer="91"/>
<wire x1="172.72" y1="162.56" x2="162.56" y2="162.56" width="0.1524" layer="91"/>
<pinref part="SUPPLY1" gate="G$1" pin="VCC"/>
<pinref part="U$1" gate="G$1" pin="VCC"/>
<wire x1="172.72" y1="162.56" x2="185.42" y2="162.56" width="0.1524" layer="91"/>
<wire x1="185.42" y1="162.56" x2="185.42" y2="132.08" width="0.1524" layer="91"/>
<junction x="172.72" y="162.56"/>
<pinref part="J1" gate="G$1" pin="VCC"/>
<wire x1="185.42" y1="162.56" x2="218.44" y2="162.56" width="0.1524" layer="91"/>
<wire x1="218.44" y1="162.56" x2="218.44" y2="132.08" width="0.1524" layer="91"/>
<junction x="185.42" y="162.56"/>
<pinref part="J2" gate="G$1" pin="VCC"/>
<wire x1="121.92" y1="152.4" x2="121.92" y2="149.86" width="0.1524" layer="91"/>
<wire x1="121.92" y1="149.86" x2="142.24" y2="149.86" width="0.1524" layer="91"/>
<wire x1="142.24" y1="149.86" x2="142.24" y2="162.56" width="0.1524" layer="91"/>
<wire x1="142.24" y1="162.56" x2="152.4" y2="162.56" width="0.1524" layer="91"/>
<junction x="152.4" y="162.56"/>
</segment>
<segment>
<pinref part="MS1" gate="G$1" pin="3V3"/>
<wire x1="104.14" y1="91.44" x2="104.14" y2="86.36" width="0.1524" layer="91"/>
<wire x1="104.14" y1="86.36" x2="91.44" y2="86.36" width="0.1524" layer="91"/>
<wire x1="91.44" y1="86.36" x2="91.44" y2="93.98" width="0.1524" layer="91"/>
<pinref part="U$3" gate="G$1" pin="VCC"/>
<wire x1="121.92" y1="63.5" x2="121.92" y2="71.12" width="0.1524" layer="91"/>
<pinref part="U$3" gate="G$1" pin="/RESET"/>
<wire x1="121.92" y1="71.12" x2="124.46" y2="71.12" width="0.1524" layer="91"/>
<wire x1="124.46" y1="71.12" x2="124.46" y2="63.5" width="0.1524" layer="91"/>
<pinref part="U$3" gate="G$1" pin="/WP"/>
<wire x1="124.46" y1="71.12" x2="134.62" y2="71.12" width="0.1524" layer="91"/>
<wire x1="134.62" y1="71.12" x2="134.62" y2="63.5" width="0.1524" layer="91"/>
<junction x="124.46" y="71.12"/>
<wire x1="121.92" y1="71.12" x2="104.14" y2="71.12" width="0.1524" layer="91"/>
<wire x1="104.14" y1="71.12" x2="104.14" y2="86.36" width="0.1524" layer="91"/>
<junction x="121.92" y="71.12"/>
<junction x="104.14" y="86.36"/>
<pinref part="SUPPLY2" gate="G$1" pin="VCC"/>
<pinref part="J3" gate="G$1" pin="VCC"/>
<wire x1="99.06" y1="63.5" x2="99.06" y2="71.12" width="0.1524" layer="91"/>
<wire x1="99.06" y1="71.12" x2="104.14" y2="71.12" width="0.1524" layer="91"/>
<junction x="104.14" y="71.12"/>
</segment>
</net>
<net name="SCK" class="0">
<segment>
<pinref part="MS1" gate="G$1" pin="SCK"/>
<wire x1="127" y1="91.44" x2="127" y2="63.5" width="0.1524" layer="91"/>
<pinref part="U$3" gate="G$1" pin="CLK"/>
<label x="127" y="81.28" size="1.778" layer="95" rot="R90"/>
</segment>
</net>
<net name="MOSI" class="0">
<segment>
<pinref part="MS1" gate="G$1" pin="MOSI"/>
<pinref part="U$3" gate="G$1" pin="DI"/>
<wire x1="129.54" y1="91.44" x2="129.54" y2="63.5" width="0.1524" layer="91"/>
<label x="129.54" y="81.28" size="1.778" layer="95" rot="R90"/>
</segment>
</net>
<net name="MISO" class="0">
<segment>
<pinref part="U$3" gate="G$1" pin="DO"/>
<wire x1="137.16" y1="63.5" x2="137.16" y2="73.66" width="0.1524" layer="91"/>
<pinref part="MS1" gate="G$1" pin="MISO"/>
<wire x1="137.16" y1="73.66" x2="132.08" y2="73.66" width="0.1524" layer="91"/>
<wire x1="132.08" y1="73.66" x2="132.08" y2="91.44" width="0.1524" layer="91"/>
<label x="132.08" y="81.28" size="1.778" layer="95" rot="R90"/>
</segment>
</net>
<net name="A5" class="0">
<segment>
<pinref part="MS1" gate="G$1" pin="A5"/>
<wire x1="124.46" y1="91.44" x2="124.46" y2="76.2" width="0.1524" layer="91"/>
<wire x1="124.46" y1="76.2" x2="139.7" y2="76.2" width="0.1524" layer="91"/>
<pinref part="U$3" gate="G$1" pin="/CS"/>
<wire x1="139.7" y1="76.2" x2="139.7" y2="63.5" width="0.1524" layer="91"/>
<label x="124.46" y="81.28" size="1.778" layer="95" rot="R90"/>
</segment>
</net>
<net name="D6" class="0">
<segment>
<pinref part="J2" gate="G$1" pin="IO1"/>
<pinref part="MS1" gate="G$1" pin="D6"/>
<wire x1="124.46" y1="152.4" x2="124.46" y2="134.62" width="0.1524" layer="91"/>
<label x="124.46" y="144.78" size="1.778" layer="95" rot="R90"/>
</segment>
</net>
<net name="D5" class="0">
<segment>
<pinref part="J2" gate="G$1" pin="IO0"/>
<pinref part="MS1" gate="G$1" pin="D5"/>
<wire x1="127" y1="152.4" x2="127" y2="134.62" width="0.1524" layer="91"/>
<label x="127" y="144.78" size="1.778" layer="95" rot="R90"/>
</segment>
</net>
<net name="A4" class="0">
<segment>
<pinref part="J3" gate="G$1" pin="IO1"/>
<wire x1="96.52" y1="63.5" x2="96.52" y2="73.66" width="0.1524" layer="91"/>
<wire x1="96.52" y1="73.66" x2="121.92" y2="73.66" width="0.1524" layer="91"/>
<pinref part="MS1" gate="G$1" pin="A4"/>
<wire x1="121.92" y1="73.66" x2="121.92" y2="91.44" width="0.1524" layer="91"/>
<label x="96.52" y="66.04" size="1.778" layer="95" rot="R90"/>
</segment>
</net>
<net name="A3" class="0">
<segment>
<pinref part="MS1" gate="G$1" pin="A3"/>
<wire x1="119.38" y1="91.44" x2="119.38" y2="76.2" width="0.1524" layer="91"/>
<pinref part="J3" gate="G$1" pin="IO0"/>
<wire x1="119.38" y1="76.2" x2="93.98" y2="76.2" width="0.1524" layer="91"/>
<wire x1="93.98" y1="76.2" x2="93.98" y2="63.5" width="0.1524" layer="91"/>
<label x="93.98" y="66.04" size="1.778" layer="95" rot="R90"/>
</segment>
</net>
</nets>
</sheet>
</sheets>
<errors>
<approved hash="102,1,104.14,91.44,3V3,VCC,,,,"/>
<approved hash="202,1,101.6,91.44,MS1,!RESET,,,,"/>
<approved hash="117,1,111.76,134.62,LI+,,,,,"/>
<approved hash="117,1,116.84,134.62,VUSB,,,,,"/>
</errors>
</schematic>
</drawing>
<compatibility>
<note version="8.3" severity="warning">
Since Version 8.3, EAGLE supports URNs for individual library
assets (packages, symbols, and devices). The URNs of those assets
will not be understood (or retained) with this version.
</note>
<note version="8.3" severity="warning">
Since Version 8.3, EAGLE supports the association of 3D packages
with devices in libraries, schematics, and board files. Those 3D
packages will not be understood (or retained) with this version.
</note>
</compatibility>
</eagle>
